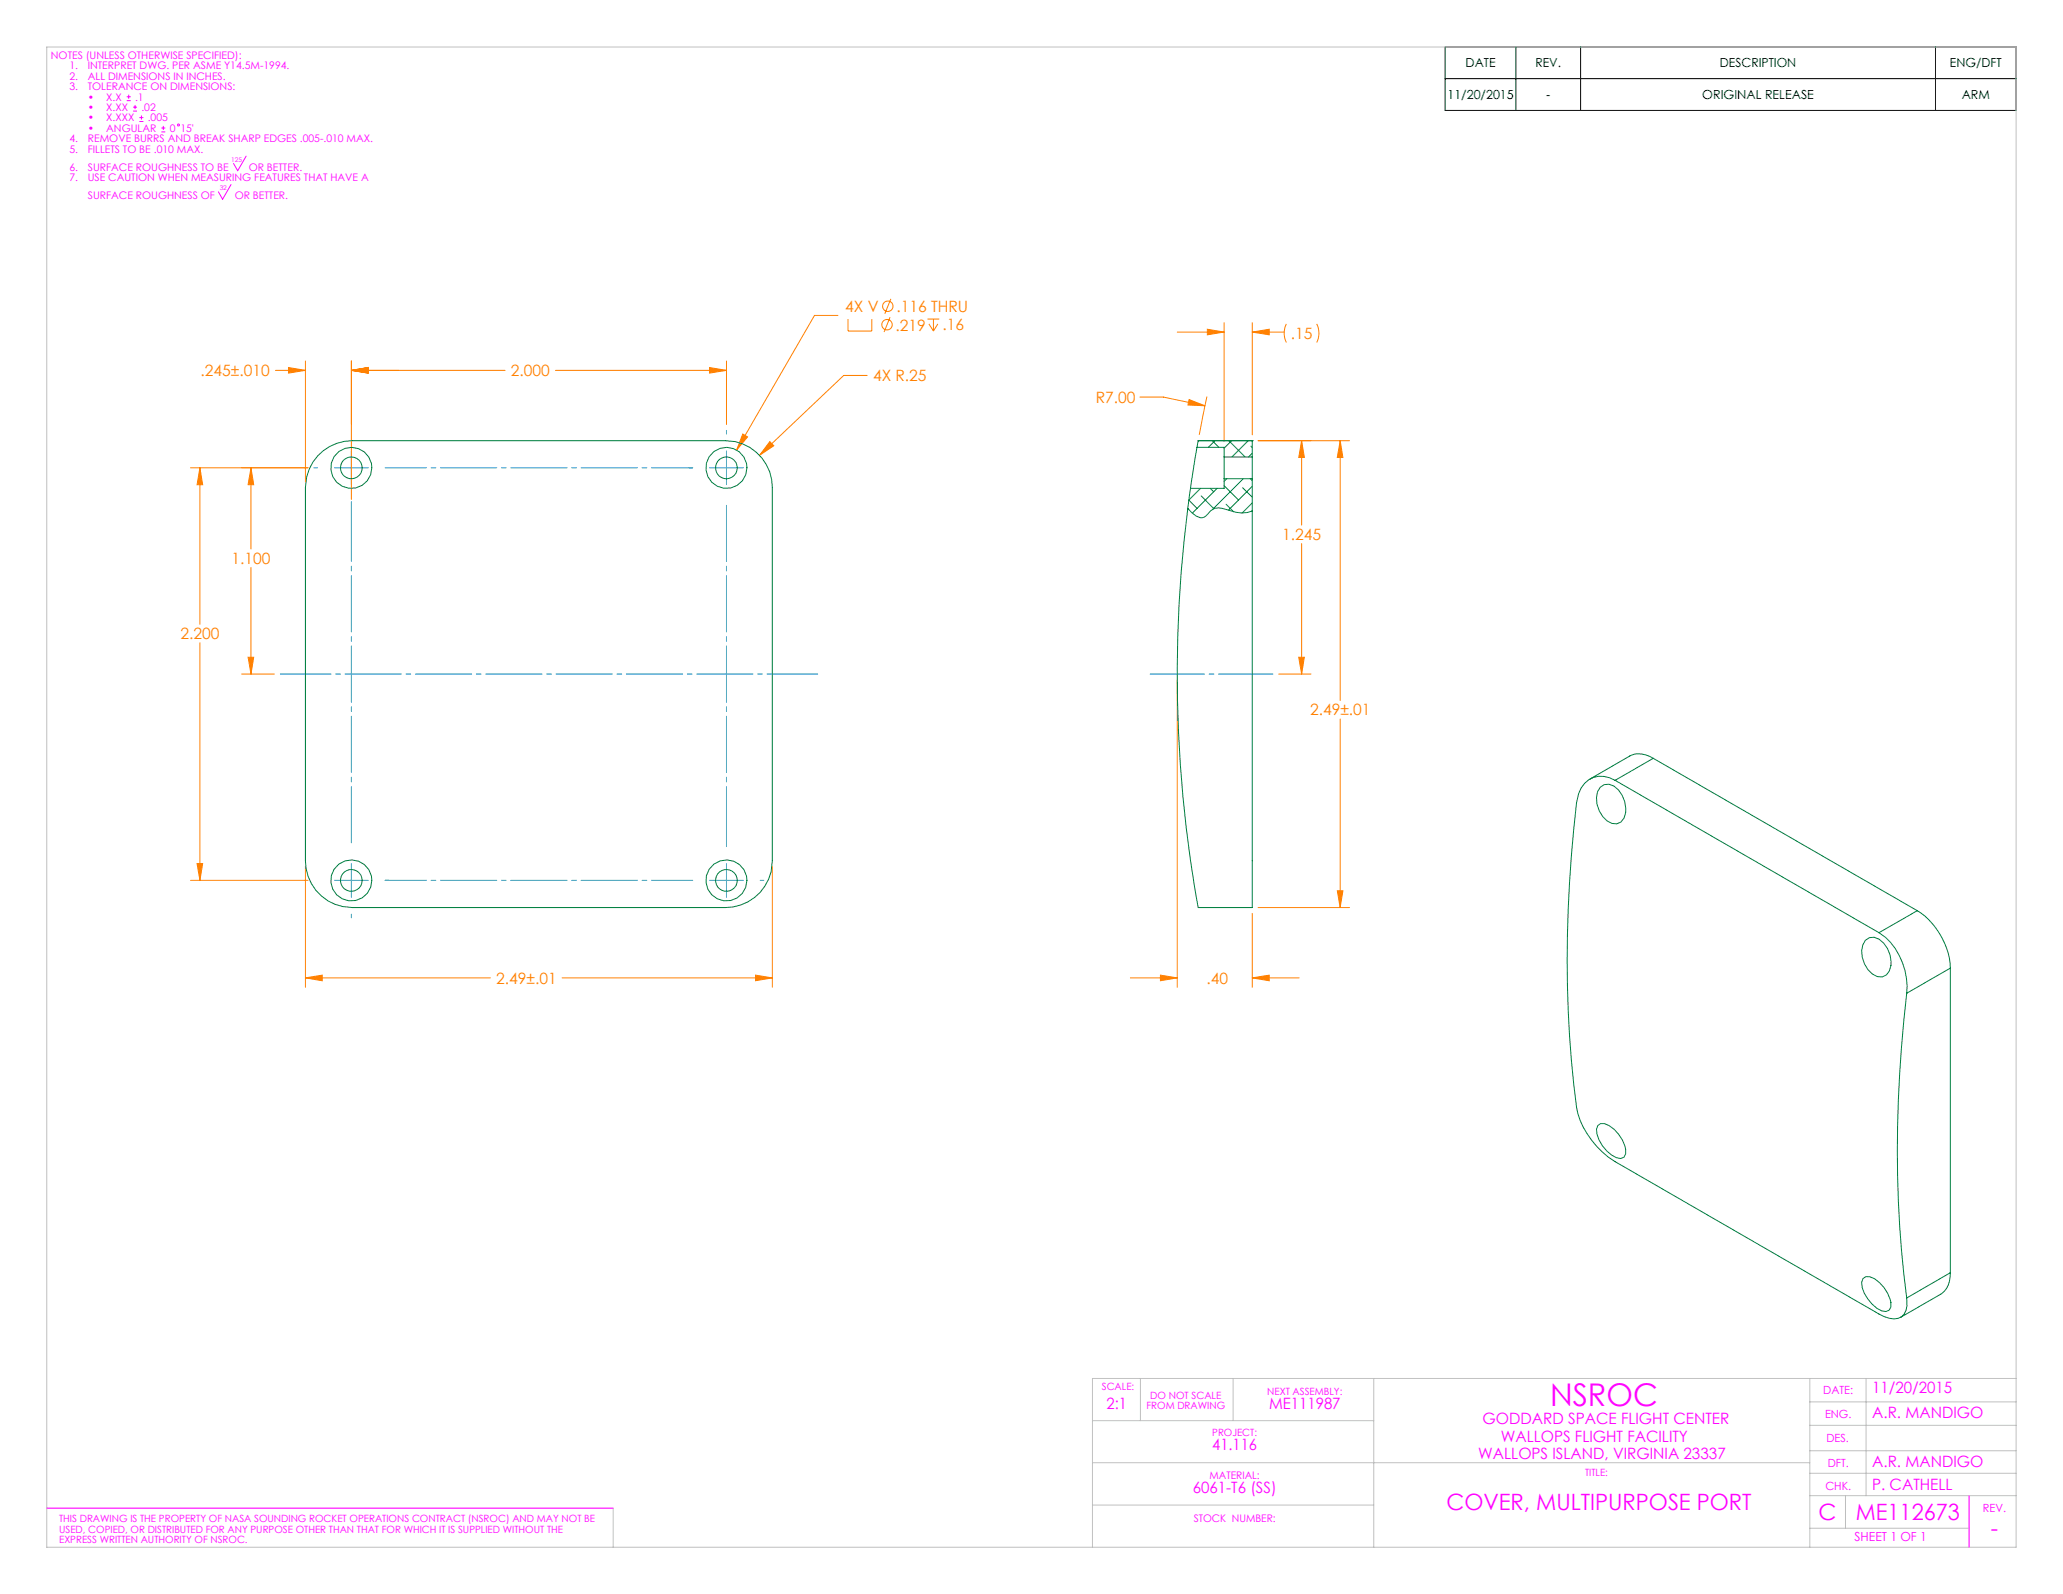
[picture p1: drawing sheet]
<svg xmlns="http://www.w3.org/2000/svg" width="559mm" height="432mm" viewBox="0 0 559 432" stroke-linecap="round" stroke-linejoin="round" font-family="sans-serif">
<g fill="none" stroke="#f0f" stroke-width=".27">
<path d="M34.3 27.3h1.1M34.3 26.2h1.1M34.9 25.6v1.1M36.1 30.1h1M36.1 29h1M36.6 28.5v1.1M37.7 32.9h1.1M37.7 31.9h1.1M38.3 31.3v1.1M43.7 35.7h1.1M43.7 34.7h1.1M44.2 34.1v1.1"/>
<path d="M62.6 50l-2.3 4-1.1-2M66.7 42.3l-2.3 3.9-1.1-1.9M12.7 408.6h153.4M533.4 405.2v13.9"/>
<circle cx="48.3" cy="33.9" r=".28"/>
</g>
<g fill="none" stroke="#ff8000" stroke-width=".27">
<path d="M78.1 99.6l4.6 .7-4.6 .8zM82.7 97.8v32.7M95.2 97.8v37.5M192.2 99.6l4.6 .7-4.6 .8zM196.8 97.8v17.2M227 85.4h-6.4l-21.1 36.5M229.7 86.4v3.3h6.4v-3.3M241.1 85.9l-1.6 4.1M241.3 81l-1.6 4M251.2 86.4h3.2M251.6 87.7l1.2 2M252.8 86.4v3.3"/>
<path d="M254 87.7l-1.2 2M318.9 90h12.7M327 89.2l4.6 .8-4.6 .7zM331.6 87.4v32.2M339.2 90l4.6-.8v1.5zM339.2 87.4v30.4M339.2 90h8.6M348.4 87.7l-.6 2.4 .3 1.7 .3 1M356.7 87.7l.6 2.4-.3 1.7-.3 1M74.6 100.3h8.1M95.2 100.3l4.5-.7v1.5zM95.2 100.3h41.6"/>
<path d="M150.5 100.3h46.3M201.2 117.6l1.3 .8-3 3.5zM208.5 119.6l1.1 1.2-3.9 2.5zM234.9 101.7h-6.4l-22.8 21.6M308.8 107.6h6.3l11.3 2.3M322.1 108.2l4.3 1.7-4.6-.2zM326.9 107.4l-2.1 10.4M340.8 119.4h24.7M352.6 119.4v22.8M352.6 119.4l.7 4.5h-1.5zM363 119.4l.7 4.5h-1.5zM363 119.4v70.4"/>
<path d="M51.6 126.7h31.8M54.2 126.7l.7 4.6h-1.5zM54.2 126.7v42.4M68 126.7l.7 4.6h-1.5zM68 126.7v22M68 153.7v28.9M352.6 147.2v35.4M54.2 174.1v64.4M67.2 178h1.5l-.7 4.6zM351.8 178h1.5l-.7 4.6zM65.4 182.6h8.9M318.9 184.2v83.2"/>
<path d="M346.4 182.6h8.7M363 194.8v51.1M51.6 238.5h31.8M53.4 233.9h1.5l-.7 4.6zM82.7 234.7v32.7M209.2 234.7v32.7M339.2 247.4v20M340.8 245.9h24.7M362.2 241.3h1.5l-.7 4.6zM82.7 264.9l4.6-.7v1.5zM82.7 264.9h50.1M152.3 264.9h56.9"/>
<path d="M204.6 264.2l4.6 .7-4.6 .8zM306.2 264.9h12.7M314.3 264.2l4.6 .7-4.6 .8zM339.2 264.9l4.6-.7v1.5zM339.2 264.9h12.7"/>
<circle cx="240.3" cy="88" r="1.41"/>
<circle cx="240.5" cy="83" r="1.42"/>
</g>
<path d="M391.4 12.7h154.7v17.2h-154.7zM410.6 12.7v17.2M428.1 12.7v17.2M524.3 12.7v17.2M391.4 21.3h154.7" fill="none" stroke="#000" stroke-width=".27"/>
<path d="M95.2 135.9v93.4M196.8 135.9v93.4" fill="none" stroke="#0080ff" stroke-width=".27" stroke-dasharray="15.2 1.3 1.3 1.3" stroke-dashoffset="-1"/>
<path d="M104.3 126.7h83.3M104.3 238.5h83.3" fill="none" stroke="#0080ff" stroke-width=".27" stroke-dasharray="15.2 1.3 1.3 1.3" stroke-dashoffset="4.1"/>
<g fill="none" stroke="#0080ff" stroke-width=".27">
<path d="M196.8 116.6v1M85 126.7h1M90.6 126.7h9.1M95.2 122.2v9.1M95.2 135.9v1M186.6 126.7h1M192.2 126.7h9.1M196.8 122.2v9.1M90.6 238.5h9.1M95.2 233.9v9.2M104.3 238.5h1M192.2 238.5h9.1"/>
<path d="M196.8 228.4v.9M196.8 233.9v9.2M205.9 238.5h1M95.2 247.6v1"/>
</g>
<g fill="none" stroke="#c0c0c0" stroke-width=".27">
<path d="M12.7 12.7h533.4v406.4h-533.4zM308.9 373.4v11.4M334 373.4v11.4M372.1 373.4v45.7M490.2 373.4v45.7M490.2 379.8h55.9M505.5 373.4v31.8M546.1 373.4h-250.2v45.7M295.9 396.2h194.3M295.9 384.8h76.2M490.2 386.1h55.9M490.2 399.1h55.9"/>
<path d="M490.2 393h55.9M12.7 408.6h153.4v10.5M295.9 407.7h76.2M490.2 405.2h55.9M490.2 414h43.2M499.9 405.2v8.8M533.4 405.2v13.9"/>
</g>
<path d="M75.9 182.6h145.6" fill="none" stroke="#0080ff" stroke-width=".27" stroke-dasharray="15.2 1.3 1.3 1.3" stroke-dashoffset="1.5"/>
<path d="M311.5 182.6h33.3" fill="none" stroke="#0080ff" stroke-width=".27" stroke-dasharray="15.2 1.3 1.3 1.3" stroke-dashoffset=".5"/>
<g fill="#ff8000">
<path d="M67.2 178h1.5l-.7 4.6zM68 126.7l.7 4.6h-1.5zM351.8 178h1.5l-.7 4.6zM352.6 119.4l.7 4.5h-1.5z"/>
<path d="M82.7 264.9l4.6-.7v1.5zM204.6 264.2l4.6 .7-4.6 .8zM95.2 100.3l4.5-.7v1.5zM192.2 99.6l4.6 .7-4.6 .8zM95.2 100.3l4.5-.7v1.5zM78.1 99.6l4.6 .7-4.6 .8zM53.4 233.9h1.5l-.7 4.6zM54.2 126.7l.7 4.6h-1.5zM201.2 117.6l-1.7 4.3 3-3.5zM208.5 119.6l-2.8 3.7 3.9-2.5zM314.3 264.2l4.6 .7-4.6 .8zM339.2 264.9l4.6-.7v1.5zM362.2 241.3h1.5l-.7 4.6zM363 119.4l.7 4.5h-1.5zM322.1 108.2l-.3 1.5 4.6 .2zM327 89.2l4.6 .8-4.6 .7zM339.2 90l4.6-.8v1.5z"/>
</g>
<g fill="none" stroke="#008040" stroke-width=".27">
<path d="M324.6 119.4l-.4 1.8M324.6 119.4h.1M324.6 119.4h14.6M328.4 119.4l1.8 1.8M329.1 119.4l-1.8 1.8M332.8 119.4l4.5 4.4M333.6 119.4l-2 2M338.1 119.4l-4.4 4.4M339.2 119.4h.1M339.2 119.4v4.4M86 123.5a12.7 12.7 0 0 1 9.4-4.1h101.1a12.7 12.7 0 0 1 12.7 12.7v101.1a12.6 12.6 0 0 1-12.7 12.7h-101.1a12.7 12.7 0 0 1-12.7-12.7v-101.1a12.9 12.9 0 0 1 3.3-8.6zM321.7 137.7a5.3 5.3 0 0 0 3.9 2.6 4 4 0 0 0 2.4-2 3.9 3.9 0 0 1 4-.3 9.1 9.1 0 0 0 7.2 .4"/>
<path d="M322.5 132.3l-.8 5.4M324.2 121.2l-1.7 11.1M324.2 121.2h7.4v2.6M325.2 132.3l-3.2 3.2 2.2 2.2M325.4 134.3l3.4 3.5M327.8 132.3l1 .9M329.7 132.3l-6.7 6.7M331.6 131.6l3.9 3.9M331.6 123.8v5.9M331.6 129.7v2.6h-9.1M331.6 129.7h7.6M331.6 123.8h7.6"/>
<path d="M332.1 136.6l2.1 2M332.3 129.7l-.7 .7M336.6 132.1l2.6 2.6M336.8 129.7l-8.3 8.2M338.7 129.7l.5 .5M338.8 120.9l.4 .3M339.2 122.8l-1 1M339.2 131.7l-6.5 6.5M339.2 136.2l-2.7 2.8M339.2 129.7v116.2h-14.6a352.6 352.6 0 0 1-2.9-108.2M339.2 123.8v5.9M433.5 213.3a3.3 3.3 0 0 1 4.9 .7 7.7 7.7 0 0 1 1.5 7.6 2.83 2.83 0 0 1-4.6 .8 7.7 7.7 0 0 1-2.6-7.9z"/>
<path d="M437.5 211.4a6.4 6.4 0 0 0-9.9 3.6l-.6 2.4a336.2 336.2 0 0 0 0 82.6 22.9 22.9 0 0 0 10.5 14.7l71.5 41.3a6.3 6.3 0 0 0 6.1 .7 5.1 5.1 0 0 0 1.4-5.1M437.5 211.4l71.5 41.3M447.8 205.4a6.5 6.5 0 0 0-6.3-.6l-10.8 6.2M447.8 205.4l-10.3 6M447.8 205.4l71.5 41.3M505.3 254.7a3.2 3.2 0 0 1 4.9 .8 7.4 7.4 0 0 1 1.5 7.6 2.79 2.79 0 0 1-4.5 .7 7.7 7.7 0 0 1-2.6-7.9zM509 252.7a17.8 17.8 0 0 1 7.5 16.4M519.3 246.7a19.9 19.9 0 0 1 9 15.6M519.3 246.7l-10.3 6M516.5 269.1a336.2 336.2 0 0 0 0 82.5M528.3 262.3l-11.8 6.8M528.3 262.3v82.5"/>
<path d="M432.8 304.9l.7-.5a5.9 5.9 0 0 1 4.9 2.9 7.3 7.3 0 0 1 1.9 5.3l-.4 .9-.9 .3a7.8 7.8 0 0 1-5.9-5l-.5-1.5-.2-1.4zM504.6 346.4l.8-.6a5.8 5.8 0 0 1 4.9 3 7.4 7.4 0 0 1 1.9 5.3l-.5 .8-.8 .4a6.8 6.8 0 0 1-5-3.4 5.5 5.5 0 0 1-1.3-5.5zM528.3 344.8a6.4 6.4 0 0 1-2.6 5.8l-10.9 6.2M528.3 344.8l-11.8 6.8"/>
<circle cx="95.2" cy="126.7" r="5.6"/>
<circle cx="95.2" cy="126.7" r="2.95"/>
<circle cx="196.8" cy="126.7" r="5.6"/>
<circle cx="196.8" cy="126.7" r="2.95"/>
<circle cx="95.2" cy="238.5" r="5.6"/>
<circle cx="95.2" cy="238.5" r="2.95"/>
<circle cx="196.8" cy="238.5" r="5.6"/>
<circle cx="196.8" cy="238.5" r="2.95"/>
</g>
<text font-size="8.5" fill="#f0f" x="419.9" y="380.9">NSROC</text>
<g font-size="6.1" fill="#f0f">
<text x="391.8" y="409.1">COVER, MULTIPURPOSE PORT</text>
<text x="492.6" y="411.8">C</text>
<text x="502.7" y="411.8">ME112673</text>
<text x="539.3" y="416">-</text>
</g>
<g font-size="4.2" fill="#ff8000">
<text x="229" y="84.5">4X V</text>
<text x="242.6" y="89.5">.219</text>
<text x="242.8" y="84.5">.116 THRU</text>
<text x="255.3" y="89.5">.16</text>
<text x="349.6" y="91.8">.15</text>
<text x="54.3" y="101.9">.245±.010</text>
<text x="138.4" y="101.9">2.000</text>
<text x="236.5" y="103.3">4X R.25</text>
<text x="296.8" y="109.1">R7.00</text>
<text x="347.3" y="146.3">1.245</text>
<text x="62.7" y="152.8">1.100</text>
<text x="48.9" y="173.2">2.200</text>
<text x="354.9" y="193.8">2.49±.01</text>
<text x="134.4" y="266.5">2.49±.01</text>
<text x="326.8" y="266.5">.40</text>
</g>
<g font-size="4.2" fill="#f0f">
<text x="507.1" y="377.5">11/20/2015</text>
<text x="299.7" y="381.6">2:1</text>
<text x="343.7" y="381.6">ME111987</text>
<text x="401.6" y="385.7">GODDARD SPACE FLIGHT CENTER</text>
<text x="507.1" y="384.1">A.R. MANDIGO</text>
<text x="328.4" y="392.7">41.116</text>
<text x="400.4" y="395.2">WALLOPS ISLAND, VIRGINIA 23337</text>
<text x="406.5" y="390.6">WALLOPS FLIGHT FACILITY</text>
<text x="507.1" y="397.4">A.R. MANDIGO</text>
<text x="323.1" y="404.5">6061-T6 (SS)</text>
<text x="507.1" y="403.6">P. CATHELL</text>
</g>
<g font-size="3.4">
<text x="397" y="18.2">DATE</text>
<text x="415.9" y="18.2">REV.</text>
<text x="465.9" y="18.2">DESCRIPTION</text>
<text x="528.2" y="18.2">ENG/DFT</text>
<text x="392.1" y="26.8">11/20/2015</text>
<text x="418.8" y="26.8">-</text>
<text x="461.1" y="26.8">ORIGINAL RELEASE</text>
<text x="531.4" y="26.8">ARM</text>
</g>
<text font-size="3.4" fill="#f0f" x="502.3" y="417.5">SHEET 1 OF 1</text>
<g font-size="3" fill="#f0f">
<text x="493.9" y="377.5">DATE:</text>
<text x="494.3" y="384.1">ENG.</text>
<text x="494.7" y="390.6">DES.</text>
<text x="495.1" y="397.4">DFT.</text>
<text x="494.4" y="403.6">CHK.</text>
<text x="537.1" y="409.6">REV.</text>
</g>
<g font-size="2.8" fill="#f0f">
<text x="13.8" y="16">NOTES (UNLESS OTHERWISE SPECIFIED):</text>
<text x="18.8" y="18.8">1.</text>
<text x="18.8" y="21.6">2.</text>
<text x="23.8" y="18.8">INTERPRET DWG. PER ASME Y14.5M-1994.</text>
<text x="23.8" y="21.6">ALL DIMENSIONS IN INCHES.</text>
<text x="18.8" y="24.4">3.</text>
<text x="23.8" y="24.4">TOLERANCE ON DIMENSIONS:</text>
<text x="23.8" y="27.3">•</text>
<text x="28.8" y="27.3">X.X</text>
<text x="36.6" y="27.3">.1</text>
<text x="23.8" y="32.9">•</text>
<text x="23.8" y="35.7">•</text>
<text x="23.8" y="30.1">•</text>
<text x="28.8" y="35.7">ANGULAR</text>
<text x="28.8" y="30.1">X.XX</text>
<text x="28.8" y="32.9">X.XXX</text>
<text x="38.3" y="30.1">.02</text>
<text x="40" y="32.9">.005</text>
<text x="46" y="35.7">0</text>
<text x="48.9" y="35.7">15'</text>
<text x="18.8" y="38.5">4.</text>
<text x="18.8" y="41.4">5.</text>
<text x="23.8" y="38.5">REMOVE BURRS AND BREAK SHARP EDGES .005-.010 MAX.</text>
<text x="23.8" y="41.4">FILLETS TO BE .010 MAX.</text>
<text x="18.8" y="46.2">6.</text>
<text x="23.8" y="46.2">SURFACE ROUGHNESS TO BE</text>
<text x="67.4" y="46.2">OR BETTER.</text>
<text x="18.8" y="49.1">7.</text>
<text x="23.8" y="49.1">USE CAUTION WHEN MEASURING FEATURES THAT HAVE A</text>
<text x="23.8" y="54">SURFACE ROUGHNESS OF</text>
<text x="63.6" y="54">OR BETTER.</text>
<text x="327.6" y="400.8">MATERIAL:</text>
<text x="323.3" y="412.2">STOCK NUMBER:</text>
</g>
<g font-size="2.7" fill="#f0f">
<text x="298.4" y="376.7">SCALE:</text>
<text x="343.3" y="377.9">NEXT ASSEMBLY:</text>
<text x="310.5" y="381.6">FROM DRAWING</text>
<text x="311.6" y="379">DO NOT SCALE</text>
<text x="328.4" y="389">PROJECT:</text>
<text x="429.4" y="399.8">TITLE:</text>
<text x="16" y="412.4">THIS DRAWING IS THE PROPERTY OF NASA SOUNDING ROCKET OPERATIONS CONTRACT (NSROC) AND MAY NOT BE</text>
<text x="16" y="418.1">EXPRESS WRITTEN AUTHORITY OF NSROC.</text>
<text x="16" y="415.2">USED, COPIED, OR DISTRIBUTED FOR ANY PURPOSE OTHER THAN THAT FOR WHICH IT IS SUPPLIED WITHOUT THE</text>
</g>
<g font-size="1.8" fill="#f0f">
<text x="62.6" y="43.9">125</text>
<text x="59.5" y="51.6">32</text>
</g>
</svg>
